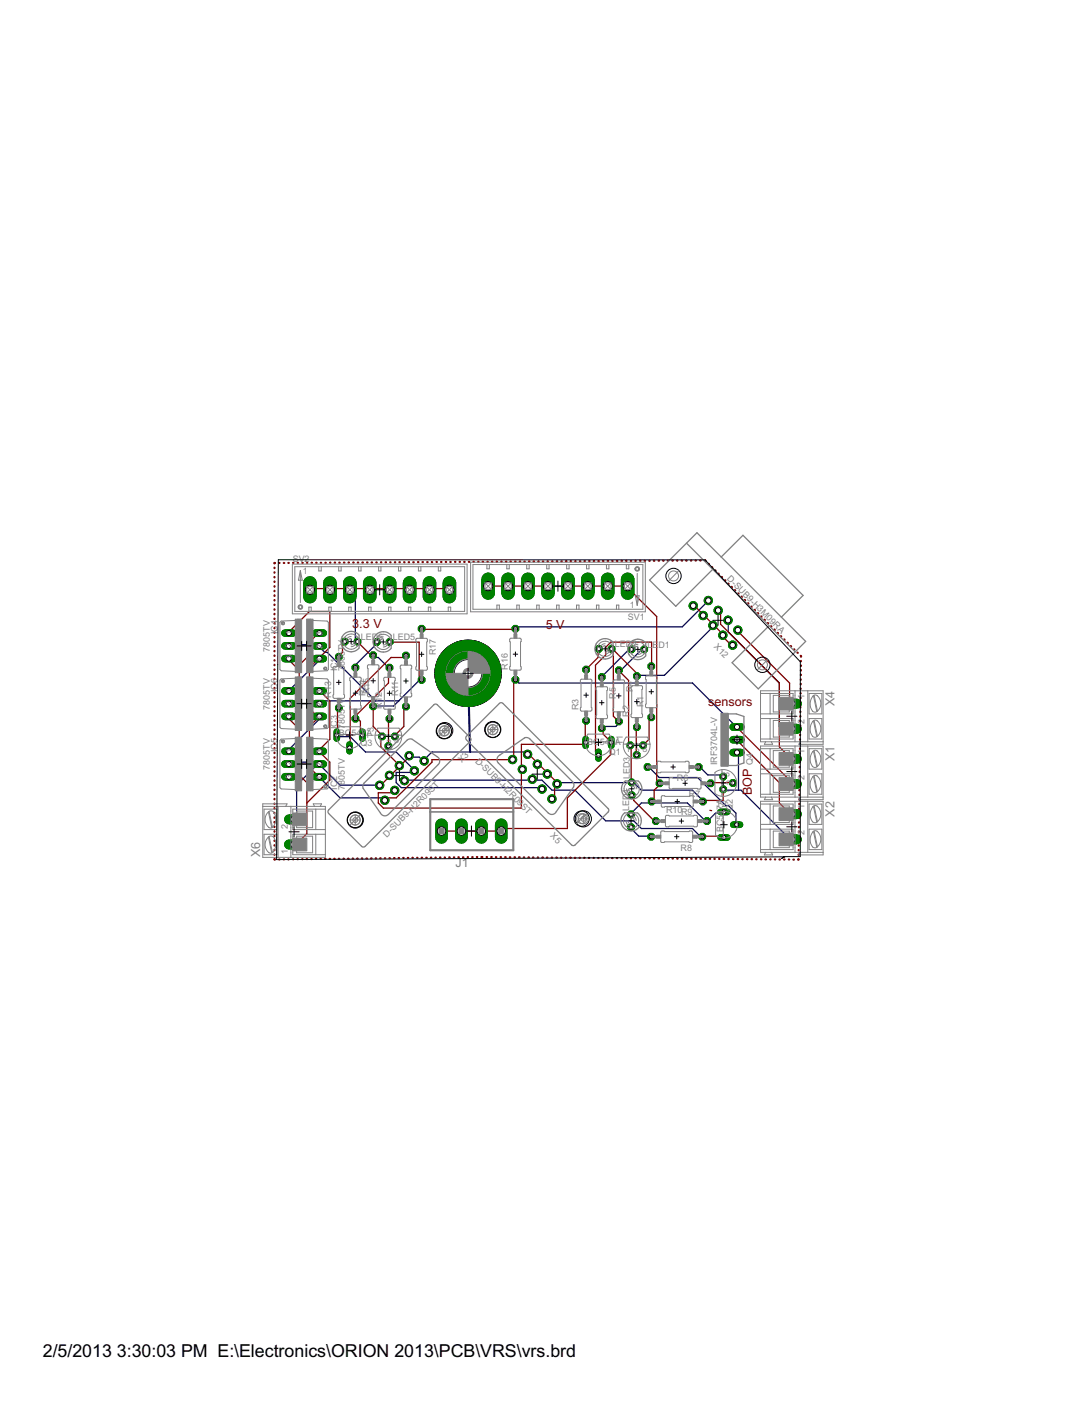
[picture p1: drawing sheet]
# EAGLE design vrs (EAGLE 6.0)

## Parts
H1  MOUNT-PAD-ROUND5.5  [5,5-PAD]
IC1  7805TV  [TO220V]
IC2  7805TV  [TO220V]
IC3  7805TV  [TO220V]
IC4  7805TV  [TO220V]
IC5  7805TV  [TO220V]
IC6  7805TV  [TO220V]
J1  MTA04-156  [1X4MTA]
LED1  LED3MM  [LED3MM]
LED2  LED3MM  [LED3MM]
LED3  LED3MM  [LED3MM]
LED4  LED3MM  [LED3MM]
LED5  LED3MM  [LED3MM]
LED6  LED3MM  [LED3MM]
Q1  BC547A  [TO92]
Q2  BC547A  [TO92]
Q3  BC547A  [TO92]
Q4  IRF3704L-V  [TO262-V]
R1  R-US_0207/10  [0207/10]
R2  R-US_0207/10  [0207/10]
R3  R-US_0207/10  [0207/10]
R4  R-US_0207/10  [0207/10]
R5  R-US_0207/10  [0207/10]
R6  R-US_0207/10  [0207/10]
R7  R-US_0207/10  [0207/10]
R8  R-US_0207/10  [0207/10]
R9  R-US_0207/10  [0207/10]
R10  R-US_0207/10  [0207/10]
R11  R-US_0207/10  [0207/10]
R12  R-US_0207/10  [0207/10]
R13  R-US_0207/10  [0207/10]
R14  R-US_0207/10  [0207/10]
R15  R-US_0207/10  [0207/10]
R16  R-US_0207/10  [0207/10]
R17  R-US_0207/10  [0207/10]
SV1  MT6-8Y  [MT6-8Y]
SV2  MT6-8Y  [MT6-8Y]
T1  -PNP-TO92L  [TO92L]
T2  -PNP-TO92L  [TO92L]
T3  -PNP-TO92L  [TO92L]
X1  AK300/2  [AK300/2]
X2  AK300/2  [AK300/2]
X3  D-SUB9-H2R09ST  [H2R09ST]
X4  AK300/2  [AK300/2]
X5  D-SUB9-H2R09ST  [H2R09ST]
X6  AK300/2  [AK300/2]
X12  D-SUB9-H3M09RA  [H3M09RA]

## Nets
GND2: H1.B5,5(MOUNT) IC1.2(GND) IC2.2(GND) IC3.2(GND) IC4.2(GND) IC5.2(GND) IC6.2(GND) LED1.K(C) LED3.K(C) LED5.K(C) Q1.1(E) Q2.1(E) Q3.1(E) Q4.1(G) R4.1 R9.1 R14.1 R17.2 X2.2 X3.5 X3.6 X3.7 X3.8 X3.9 X5.5 X5.6 X5.7 X5.8 X5.9 X6.2
N$1: Q2.2(B) R7.1
N$2: Q2.3(C) R6.1
N$3: R6.2 T2.2(B)
N$4: Q1.2(B) R2.1
N$5: Q1.3(C) R1.1
N$6: R1.2 T1.2(B)
N$8: Q4.2(D) X2.1
N$9: LED1.A R5.1
N$10: J1.1 J1.2 J1.3 J1.4 LED2.K(C) R2.2 R4.2 R5.2 T1.3(C) X12.1 X12.2 X12.3 X12.4 X12.5
N$11: LED2.A R3.2
N$12: LED4.K(C) R7.2 R9.2 R10.2 SV1.1 SV1.2 SV1.3 SV1.4 SV1.5 SV1.6 SV1.7 SV1.8 T2.3(C)
N$13: X4.2 X12.7
N$14: LED3.A R10.1
N$15: R16.2 R17.1 X12.9
N$16: LED4.A R8.2
N$17: Q3.2(B) R12.1
N$18: Q3.3(C) R11.1
N$19: R11.2 T3.2(B)
N$20: LED6.K(C) R12.2 R14.2 R15.2 SV2.1 SV2.2 SV2.3 SV2.4 SV2.5 SV2.6 SV2.7 SV2.8 T3.3(C)
N$21: X4.1 X12.6
N$22: LED5.A R15.1
N$23: X1.1 X12.8
N$24: LED6.A R13.2
N$25: R3.1 T1.1(E) X3.2 X5.2
N$26: R8.1 T2.1(E) X3.3 X5.3
N$27: R13.1 T3.1(E) X3.4 X5.4
N$30: IC1.1(VI) IC2.1(VI) IC3.1(VI) IC4.1(VI) IC5.1(VI) IC6.1(VI) Q4.3(S) R16.1 X1.2 X3.1 X5.1
N$32: IC1.3(VO) IC2.3(VO) IC3.3(VO) IC4.3(VO) IC5.3(VO) IC6.3(VO) X6.1
